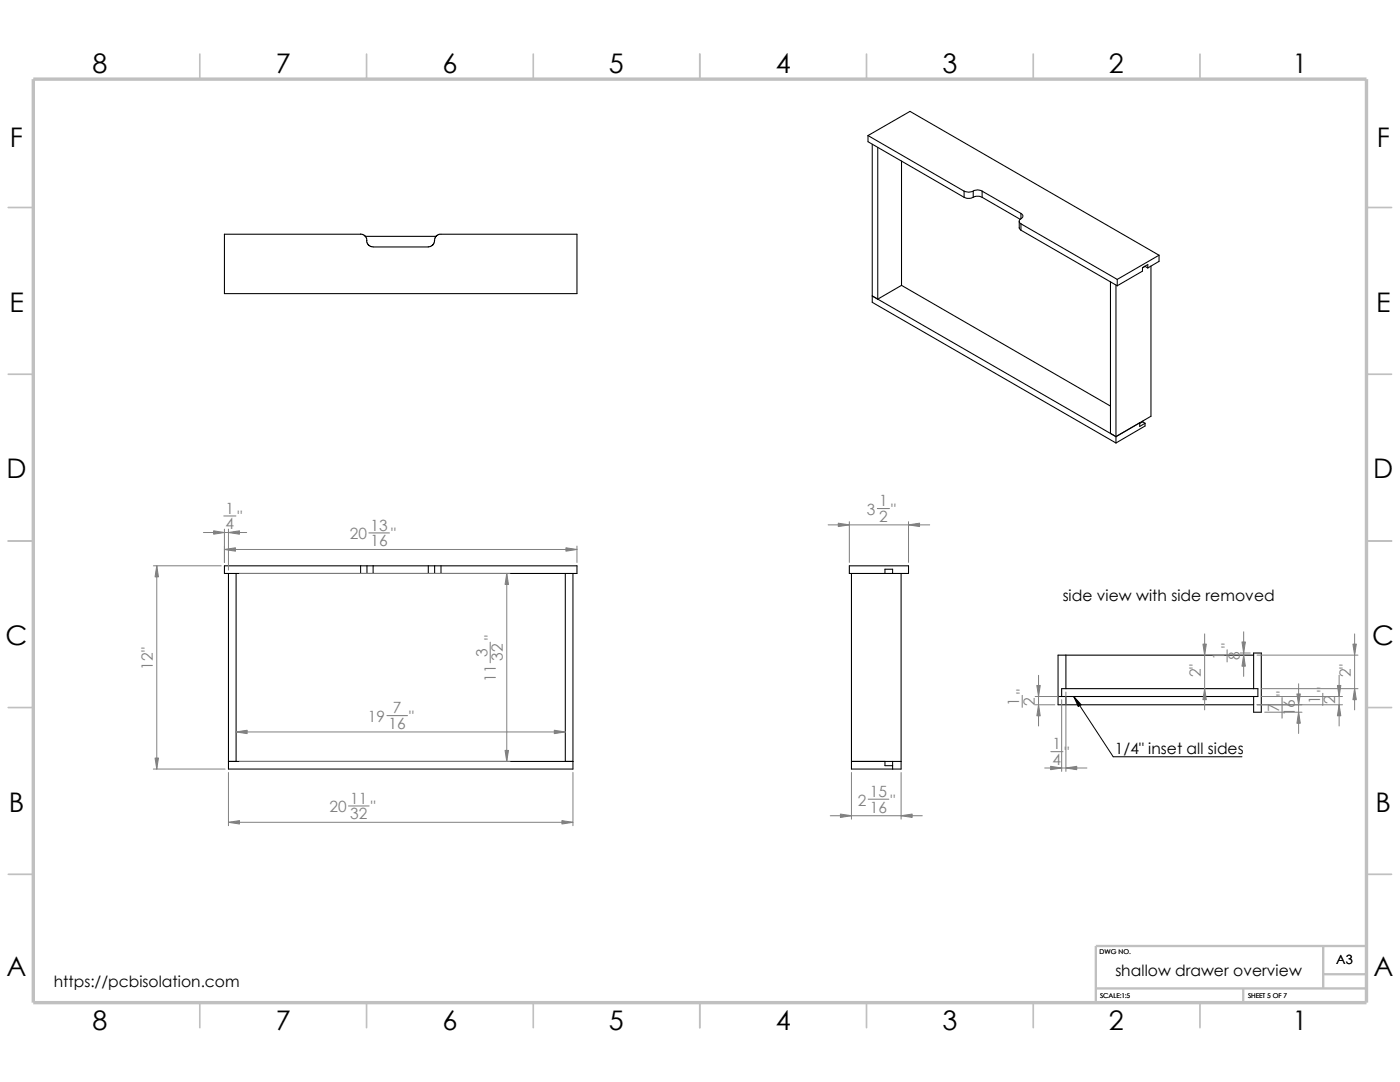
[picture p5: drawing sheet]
<svg xmlns="http://www.w3.org/2000/svg" width="279mm" height="216mm" viewBox="0 0 279 216" stroke-linecap="round" stroke-linejoin="round" font-family="sans-serif">
<g fill="none" stroke="#c0c0c0" stroke-width=".34">
<path d="M39.9 10.8v5M73.2 10.8v5M106.4 10.8v5M139.7 10.8v5M172.9 10.8v5M206.2 10.8v5M239.5 10.8v5M1.7 41.4h4.9M272.7 41.4h5M1.7 74.7h4.9M272.7 74.7h5M1.7 107.9h4.9"/>
<path d="M272.7 107.9h5M1.7 141.2h4.9M272.7 141.2h5M1.7 174.5h4.9M272.7 174.5h5M39.9 200.1v5M73.2 200.1v5M106.4 200.1v5M139.7 200.1v5M172.9 200.1v5M206.2 200.1v5M239.5 200.1v5"/>
</g>
<path d="M218.7 197.2h54M248.1 197.2v2.9M264.1 188.8v8.4M264.1 194.4h8.6M272.7 188.8h-54v11.3" fill="none" stroke="#c0c0c0" stroke-width=".47"/>
<path d="M6.6 15.8h266.1v184.3h-266.1z" fill="none" stroke="#c0c0c0" stroke-width=".68" stroke-linecap="butt"/>
<g fill="none" stroke="#000" stroke-width=".21">
<path d="M173.2 27.1l8.4-4.9 49.7 28.7M173.2 27.1l19.2 11M173.2 27.1v1.2l19.2 11.1M174.1 28.8v31.5l48.6 28.1M175.2 29.4v30.3l4.7-2.8M179.9 32.1v24.8M192.4 39.4a2.06 2.06 0 0 0 1.8 0M192.4 38.1v1.3M192.4 38.1a2.06 2.06 0 0 0 1.8 0M194.2 39.4a1.97 1.97 0 0 1 1.8 0M194.2 38.1a1.68 1.68 0 0 1 1.8 0M194.2 38.1v1.3"/>
<path d="M196 38.1l7.8 4.5M196 38.1v1.3M196 39.4l7.6 4.4M72 46.7l.4 .1 .5 .4 .3 .8M72 46.7h-27.2v11.9h70.3v-11.9h-27.4l-.7 .5-.3 .8M72.9 47.2h14.1M73.2 48v.4l.4 .6 .9 .3h11l.8-.3 .4-.6v-.4M174.1 59.1l48.6 28M179.9 56.9l41.7 24.1M203.4 44.2v1.4l.4 .3M203.8 43.6a.55 .55 0 0 0-.4 .6 .55 .55 0 0 0 .4 .5M203.8 42.6a.56 .56 0 0 1 .3 .5 .56 .56 0 0 1-.3 .5"/>
<path d="M203.8 42.6v1M203.8 44.7v1.2M203.8 44.7l19.2 11.1M203.8 45.9l19.2 11.1M221.6 56.2v30.3l1.1 .6M222.7 56.9v31.5M223 55.8v1.2M228.5 53.1l.6 .4M228.5 53.1l-.5 .4M229.1 53.5v-.7l-1.1 .6v.7l-5 2.9M229.7 53.1v30l-7 4M231.3 50.9l-8.3 4.9"/>
<path d="M231.3 50.9v1.3l-2.2 1.3M227.5 84.4v.7l1-.6M228 84v.2M228 84.2l-.5 .3M228 84.2l.5 .3M228.5 84.5v.5l-5.8 3.4M45.6 114.4v39.1h68.7v-39.1M47.1 114.4v37.5M72 114.4h1.2M72 112.9h1.2M72 112.9h-27.2v1.5h27.2M72 112.9v1.5"/>
<path d="M73.2 112.9v1.5M73.2 112.9h1.3M73.2 114.4h1.3M74.5 112.9h11M74.5 114.4h11M74.5 112.9v1.5M85.5 112.9h1.2M85.5 114.4h1.2M85.5 112.9v1.5M86.7 112.9v1.5M86.7 112.9h1.3M86.7 114.4h1.3"/>
<path d="M88 112.9h27.1v1.5h-27.1M88 112.9v1.5M112.8 114.4v37.5M169.5 112.9h11.8v1.5h-11.8zM169.9 114.4v39.1h9.9v-39.1M176.6 114.4v-.8h1.5v.8M211.2 139h39.8v-1.6h-39.1v1.6M212.7 130.7v6.7M212.7 139v1.6M250.2 130.7h-39v9.9h39M250.2 137.4v-7.1h1.5v11.8h-1.5v-3.1M45.6 151.9h68.7"/>
<path d="M169.9 151.9h9.9M176.6 151.9v.9h1.5M178.1 151.9v1.6"/>
</g>
<g fill="none" stroke="#808080" stroke-width=".2">
<path d="M30.6 112.9h13.6M31.3 112.9v40.6M40.6 106.3h8.6M44.8 105.6v6.6M44.8 109.6h70.3M45.6 105.6v8.1M47.8 114.4h54M101.1 114.4v37.5M115.1 109v3.2M165.3 104.7h20.2M169.5 104.1v8.1M181.3 104.1v8.1"/>
<path d="M206.6 139h4.6M207.3 134.7v10.2M211.9 139.6v14.3M212.7 138.1v15.8M240.4 126.5v15.1M247.5 130.3h2M248.2 126.1v8.9M250.9 130.7h20.1M251.7 139h16.2M251.7 137.4h19.3M259.2 136.4v9.9M267.3 134.7v10.2"/>
<path d="M270.3 126.5v15.1M30.6 153.5h14.3M45.6 154.1v10.7M47.1 146h65.7M47.8 151.9h54M114.3 154.1v10.7M169.9 154.1v9.3M179.8 154.1v9.3M206.6 140.6h3.9M208.5 153.2h8.4M250.9 140.6h17M252.4 142.1h7.4"/>
<path d="M45.6 164.1h68.7M165.7 162.8h18.4"/>
</g>
<path d="M44.7 103h2.4M73.6 106.3h4.1M175.1 101.5h2.4M97.8 128.1v4.1M204 138.8v2.3M244.9 129.7v2.4M255.9 139.2v4.1M264 138.3v2.5M77.2 142.8h4.1M173.3 159.5h4.1M209.7 150h2.4M69.6 160.8h4.1" fill="none" stroke="#808080" stroke-width=".21"/>
<g fill="#808080" stroke="#808080" stroke-width=".2">
<path d="M112.1 163.7l2.2 .4-2.2 .3z"/>
<path d="M45.6 164.1l2.2-.4v.7z"/>
<path d="M101.1 114.4l.4 2.2h-.7z"/>
<path d="M100.8 149.7h.7l-.4 2.2z"/>
<path d="M31.3 112.9l.3 2.2h-.7z"/>
<path d="M30.9 151.3h.7l-.3 2.2z"/>
<path d="M110.6 145.7l2.2 .3-2.2 .4z"/>
<path d="M47.1 146l2.2-.3v.7z"/>
<path d="M42.6 105.9l2.2 .4-2.2 .3z"/>
<path d="M45.6 106.3l2.2-.4v.7z"/>
<path d="M44.8 109.6l2.2-.3v.7z"/>
<path d="M112.9 109.3l2.2 .3-2.2 .4z"/>
<path d="M167.3 104.4l2.2 .3-2.2 .4z"/>
<path d="M181.3 104.7l2.2-.3v.7z"/>
<path d="M167.7 162.4l2.2 .4-2.2 .3z"/>
<path d="M179.8 162.8l2.2-.4v.7z"/>
<path d="M266.9 136.8h.7l-.3 2.2z"/>
<path d="M267.3 140.6l.3 2.2h-.7z"/>
<path d="M270 128.5h.7l-.4 2.2z"/>
<path d="M270.3 137.4l.4 2.2h-.7z"/>
<path d="M209.7 152.9l2.2 .3-2.2 .4z"/>
<path d="M212.7 153.2l2.2-.3v.7z"/>
<path d="M206.9 136.8h.7l-.3 2.2z"/>
<path d="M207.3 140.6l.3 2.2h-.7z"/>
<path d="M240.1 128.5h.6l-.3 2.2z"/>
<path d="M240.4 137.4l.3 2.2h-.6z"/>
<path d="M259.2 142.1l.3 2.2h-.7z"/>
<path d="M258.8 138.5h.7l-.3 2.1z"/>
<path d="M248.2 130.7l.3 2.2h-.6z"/>
<path d="M247.9 128.1h.6l-.3 2.2z"/>
</g>
<path d="M214.3 139l7.9 12h25.7" fill="none" stroke="#000" stroke-width=".2"/>
<path d="M214.3 139l1.5 1.6-.6 .4z" fill="#000" stroke="#000" stroke-width=".2"/>
<g font-size="5.4">
<text x="18.5" y="14.5">8</text>
<text x="55" y="14.5">7</text>
<text x="88.3" y="14.5">6</text>
<text x="121.5" y="14.5">5</text>
<text x="154.8" y="14.5">4</text>
<text x="188.1" y="14.5">3</text>
<text x="221.3" y="14.5">2</text>
<text x="257.9" y="14.5">1</text>
<text x="2" y="29.4">F</text>
<text x="274.8" y="29.4">F</text>
<text x="1.9" y="62.2">E</text>
<text x="274.6" y="62.2">E</text>
<text x="1.3" y="95.5">D</text>
<text x="274" y="95.5">D</text>
<text x="1.1" y="128.7">C</text>
<text x="273.9" y="128.7">C</text>
<text x="1.7" y="162">B</text>
<text x="274.5" y="162">B</text>
<text x="1.3" y="194.7">A</text>
<text x="274.1" y="194.7">A</text>
<text x="18.5" y="205.4">8</text>
<text x="55" y="205.4">7</text>
<text x="88.3" y="205.4">6</text>
<text x="121.5" y="205.4">5</text>
<text x="154.8" y="205.4">4</text>
<text x="188.1" y="205.4">3</text>
<text x="221.3" y="205.4">2</text>
<text x="257.9" y="205.4">1</text>
</g>
<g font-size="3.1" fill="#808080">
<text x="175.4" y="101">1</text>
<text x="45" y="105.6">4</text>
<text x="45" y="102.5">1</text>
<text x="47.4" y="104.2">&quot;</text>
<text x="69.8" y="107.6">20</text>
<text x="74" y="105.9">13</text>
<text x="78.1" y="107.6">&quot;</text>
<text x="173" y="102.7">3</text>
<text x="175.4" y="104.1">2</text>
<text x="177.8" y="102.7">&quot;</text>
<text x="74" y="109">16</text>
<text x="97.3" y="131.1" transform="rotate(-90 97.3 131.1)">3</text>
<text x="99" y="127.8" transform="rotate(-90 99 127.8)">&quot;</text>
<text x="100.4" y="131.9" transform="rotate(-90 100.4 131.9)">32</text>
<text x="244.4" y="131.7" transform="rotate(-90 244.4 131.7)">1</text>
<text x="246" y="129.3" transform="rotate(-90 246 129.3)">&quot;</text>
<text x="247.4" y="131.7" transform="rotate(-90 247.4 131.7)">8</text>
<text x="30.5" y="133.7" transform="rotate(-90 30.5 133.7)">12&quot;</text>
<text x="99" y="136.1" transform="rotate(-90 99 136.1)">11</text>
<text x="239.7" y="135.1" transform="rotate(-90 239.7 135.1)">2&quot;</text>
<text x="269.6" y="135.1" transform="rotate(-90 269.6 135.1)">2&quot;</text>
<text x="78.4" y="142.4">7</text>
<text x="203.4" y="140.8" transform="rotate(-90 203.4 140.8)">1</text>
<text x="205.2" y="138.4" transform="rotate(-90 205.2 138.4)">&quot;</text>
<text x="206.5" y="140.8" transform="rotate(-90 206.5 140.8)">2</text>
<text x="255.3" y="142.1" transform="rotate(-90 255.3 142.1)">7</text>
<text x="257" y="138.9" transform="rotate(-90 257 138.9)">&quot;</text>
<text x="258.4" y="143" transform="rotate(-90 258.4 143)">16</text>
<text x="263.4" y="140.4" transform="rotate(-90 263.4 140.4)">1</text>
<text x="265.1" y="138" transform="rotate(-90 265.1 138)">&quot;</text>
<text x="266.5" y="140.4" transform="rotate(-90 266.5 140.4)">2</text>
<text x="73.4" y="144.1">19</text>
<text x="77.6" y="145.4">16</text>
<text x="81.7" y="144.1">&quot;</text>
<text x="210.1" y="149.5">1</text>
<text x="210.1" y="152.6">4</text>
<text x="212.5" y="151.3">&quot;</text>
<text x="69.9" y="160.4">11</text>
<text x="171.2" y="160.7">2</text>
<text x="173.6" y="159">15</text>
<text x="177.7" y="160.7">&quot;</text>
<text x="65.7" y="162.1">20</text>
<text x="69.9" y="163.4">32</text>
<text x="74" y="162.1">&quot;</text>
<text x="173.6" y="162.1">16</text>
</g>
<g font-size="3.1">
<text x="212.1" y="119.8">side view with side removed</text>
<text x="222.5" y="150.4">1/4&quot; inset all sides</text>
<text x="10.7" y="196.8">https://pcbisolation.com</text>
<text x="222.6" y="194.7">shallow drawer overview</text>
</g>
<text font-size="2.5" x="266.7" y="192.4">A3</text>
<g font-size="1.3">
<text x="219.5" y="190.5">DWG NO.</text>
<text x="219.5" y="199.2">SCALE:1:5</text>
<text x="249.1" y="199.2">SHEET 5 OF 7</text>
</g>
</svg>
